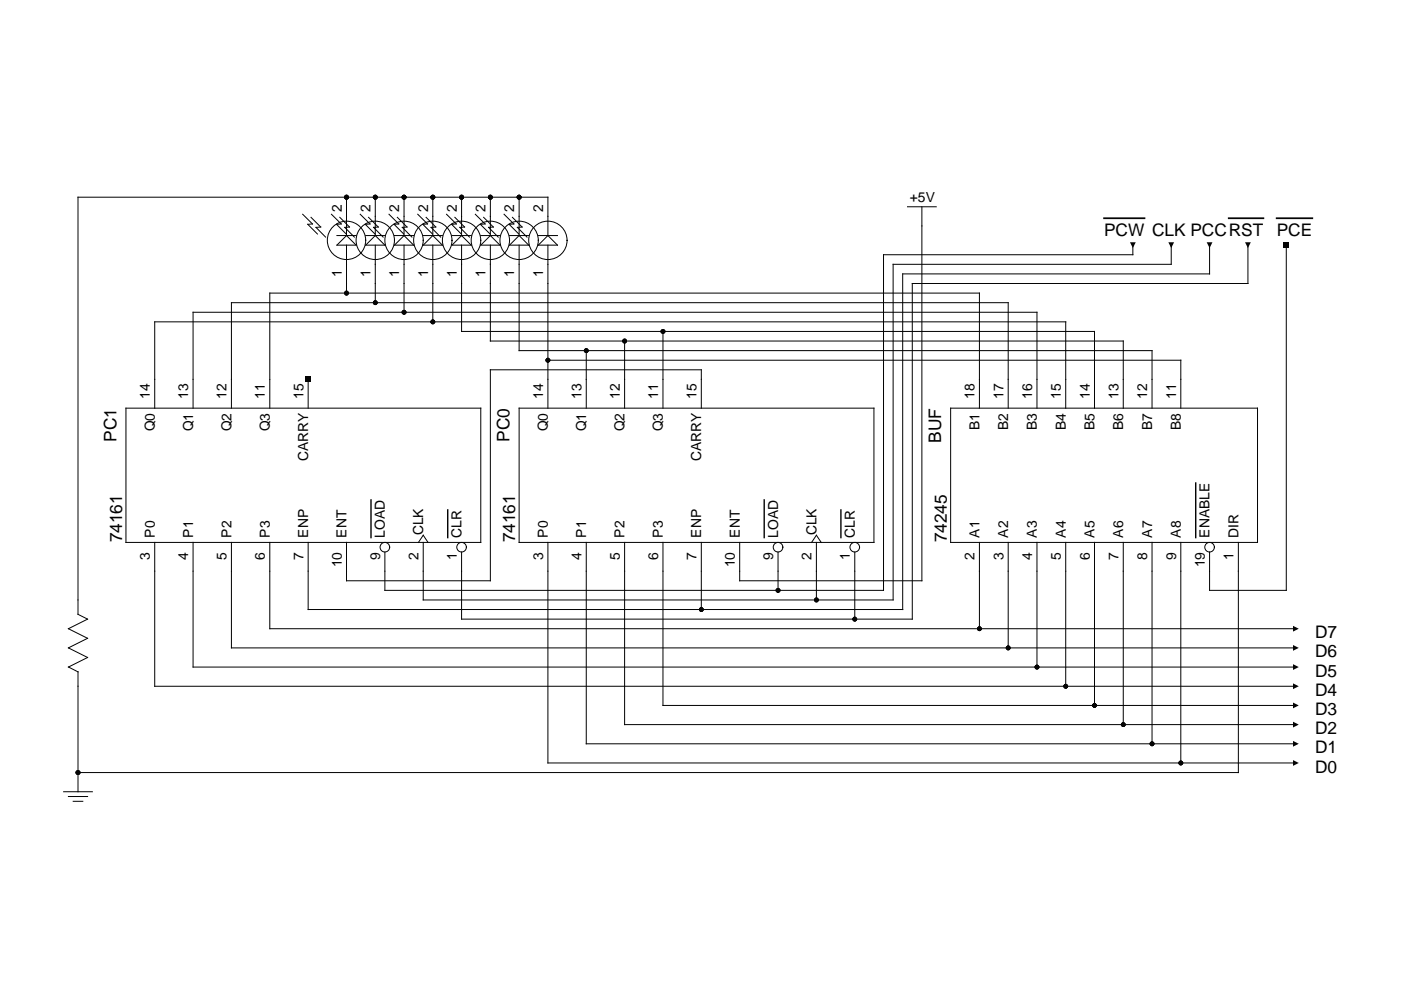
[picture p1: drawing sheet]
<svg xmlns="http://www.w3.org/2000/svg" width="297mm" height="210mm" viewBox="0 0 297 210" stroke-linecap="round" stroke-linejoin="round" font-family="sans-serif">
<g fill="none" stroke="#000" stroke-width=".21">
<path d="M64.2 45.4l2 2.1-.9 .1 2 2M65.9 46.1l2.1 2-1 .1 2 2.1M70.3 45.4l2 2.1-.9 .1 2 2M71.4 49.9h4.1M72 46.1l2.1 2-1 .1 2 2.1M73.5 41.8v8.1M73.5 52v10.1M73.5 49.9l2 2.1h-4.1zM76.4 45.4l2 2.1-.9 .1 2 2M77.5 49.9h4.1M78.1 46.1l2.1 2-1 .1 2 2.1M79.6 49.9l2 2.1h-4.1z"/>
<path d="M79.6 41.8v8.1M79.6 52v12.2M82.5 45.4l2 2.1-.9 .1 2 2M83.6 49.9h4.1M84.2 46.1l2.1 2-1 .1 2 2.1M85.7 49.9l2 2.1h-4.1zM85.7 41.8v8.1M85.7 52v14.2M88.6 45.4l2 2.1-.9 .1 2 2M89.7 49.9h4.1M90.3 46.1l2.1 2-1 .1 2 2.1M91.8 49.9l2 2.1h-4.1z"/>
<path d="M91.8 41.8v8.1M91.8 52v16.2M94.7 45.4l2 2.1-.9 .1 2 2M95.8 49.9h4.1M96.4 46.1l2.1 2-1 .1 2 2.1M97.9 41.8v8.1M97.9 52v18.3h134.2v16.2M97.9 49.9l2 2.1h-4.1zM100.8 45.4l2 2.1-1 .1 2.1 2M101.9 52l2.1-2.1 2 2.1zM101.9 49.9h4.1M102.5 46.1l2.1 2-1 .1 2 2.1"/>
<path d="M104 52v20.3h134.2v14.2M104 41.8v8.1M106.9 45.4l2 2.1-1 .1 2.1 2M108 49.9h4.1M108.6 46.1l2.1 2-1 .1 2 2.1M110.1 41.8v8.1M110.1 52v22.3h134.2v12.2M110.1 49.9l2 2.1h-4.1zM114.1 52l2.1-2.1 2 2.1zM114.1 49.9h4.1M116.2 49.9v-8.1h-99.7v88.5l2.1 1-4.1 2 4.1 2-4.1 2.1 4.1 2-4.1 2 2 1.1M116.2 52v34.5"/>
<path d="M192.4 43.8h6.1M195.5 43.8v79.3h-38.7v-8.1M240.2 52v2h-52.9v71.2h-105.7v-8.2M248.3 52v4h-58.9v71.2h-99.7v-12.2M256.5 52v6.1h-65.1v71.1h-126.1v-14.2M264.6 52v8.1h-71.2v71.2h-95.5v-14.3M272.7 52v73.2h-16.2v-8.2M116.2 76.4h134.2v10.1M124.3 74.3v12.2M132.4 72.3v14.2M140.6 70.3v16.2M26.7 86.5h75.2v28.5h-75.2z"/>
<path d="M32.8 86.5v-18.3h193.2v18.3M40.9 86.5v-20.3h179v20.3M49.1 86.5v-22.3h164.7v22.3M57.2 86.5v-24.4h150.5v24.4M65.3 80.4v6.1M110.1 86.5h75.2v28.5h-75.2zM148.7 86.5v-8.1h-44.7v44.7h-30.5v-8.1M201.6 86.5h65v28.5h-65zM32.8 115v30.5h242M40.9 115v26.4h233.9M49.1 115v22.4h225.7M57.2 115v18.3h217.6"/>
<path d="M88.7 115l1-1.5 1 1.5M116.2 115v46.8h158.6M124.3 115v42.7h150.5M132.4 115v38.6h142.4M140.6 115v34.6h134.2M148.7 115v14.2M165 117v8.2M172.1 115l1-1.5 1 1.5M173.1 115v12.2M181.2 117v14.3M207.7 115v18.3M213.8 115v22.4"/>
<path d="M219.9 115v26.4M226 115v30.5M232.1 115v34.6M238.2 115v38.6M244.3 115v42.7M250.4 115v46.8M262.6 115v48.8h-246.1M16.5 142.4v25.5M13.5 167.9h6.1M14.5 168.9h4.1M15.5 169.9h2.1"/>
<circle cx="73.5" cy="51" r="4.1"/>
<circle cx="79.6" cy="51" r="4.1"/>
<circle cx="85.7" cy="51" r="4.1"/>
<circle cx="91.8" cy="51" r="4.1"/>
<circle cx="97.9" cy="51" r="4.1"/>
<circle cx="104" cy="51" r="4.1"/>
<circle cx="110.1" cy="51" r="4.1"/>
<circle cx="116.2" cy="51" r="4.1"/>
<circle cx="81.6" cy="116" r="1.02"/>
<circle cx="97.9" cy="116" r="1.02"/>
<circle cx="165" cy="116" r="1.02"/>
<circle cx="181.2" cy="116" r="1.02"/>
<circle cx="256.5" cy="116" r="1.02"/>
</g>
<path d="M78.7 106v8M94.9 108.1v5.9M162 106v8M178.3 108.1v5.9M253.5 102.4v11.6" fill="none" stroke="#000" stroke-width=".29"/>
<g fill="#000">
<path d="M239.6 51.4h1.2l-.6 1.2zM247.7 51.4h1.2l-.6 1.2zM255.8 51.4h1.3l-.6 1.2zM264 51.4h1.2l-.6 1.2zM272.1 51.4h1.2v1.2h-1.2zM64.7 79.8h1.2v1.3h-1.2zM274.1 132.7l1.3 .6-1.3 .6zM274.1 136.8l1.3 .6-1.3 .6zM274.1 140.8l1.3 .6-1.3 .6zM274.1 144.9l1.3 .6-1.3 .6zM274.1 149l1.3 .6-1.3 .6zM274.1 153l1.3 .6-1.3 .6z"/>
<path d="M274.1 157.1l1.3 .6-1.3 .6zM274.1 161.2l1.3 .6-1.3 .6z"/>
<circle cx="73.5" cy="41.8" r=".51"/>
<circle cx="79.6" cy="41.8" r=".51"/>
<circle cx="85.7" cy="41.8" r=".51"/>
<circle cx="91.8" cy="41.8" r=".51"/>
<circle cx="97.9" cy="41.8" r=".51"/>
<circle cx="104" cy="41.8" r=".51"/>
<circle cx="110.1" cy="41.8" r=".51"/>
<circle cx="73.5" cy="62.1" r=".51"/>
<circle cx="79.6" cy="64.2" r=".51"/>
<circle cx="85.7" cy="66.2" r=".51"/>
<circle cx="91.8" cy="68.2" r=".51"/>
<circle cx="116.2" cy="76.4" r=".51"/>
<circle cx="124.3" cy="74.3" r=".51"/>
<circle cx="132.4" cy="72.3" r=".51"/>
<circle cx="140.6" cy="70.3" r=".51"/>
<circle cx="148.7" cy="129.2" r=".51"/>
<circle cx="165" cy="125.2" r=".51"/>
<circle cx="173.1" cy="127.2" r=".51"/>
<circle cx="181.2" cy="131.3" r=".51"/>
<circle cx="207.7" cy="133.3" r=".51"/>
<circle cx="213.8" cy="137.4" r=".51"/>
<circle cx="219.9" cy="141.4" r=".51"/>
<circle cx="226" cy="145.5" r=".51"/>
<circle cx="232.1" cy="149.6" r=".51"/>
<circle cx="238.2" cy="153.6" r=".51"/>
<circle cx="244.3" cy="157.7" r=".51"/>
<circle cx="16.5" cy="163.8" r=".51"/>
<circle cx="250.4" cy="161.8" r=".51"/>
</g>
<path d="M234.1 46.3h8.6M260.5 46.3h7.4M270.7 46.3h7.5" fill="none" stroke="#000" stroke-width=".37"/>
<g font-size="3.7">
<text x="234.1" y="49.9">PCW CLK PCCRST</text>
<text x="270.7" y="49.9">PCE</text>
<text x="24.7" y="93.7" transform="rotate(-90 24.7 93.7)">PC1</text>
<text x="108" y="93.7" transform="rotate(-90 108 93.7)">PC0</text>
<text x="199.5" y="93.9" transform="rotate(-90 199.5 93.9)">BUF</text>
<text x="25.9" y="115" transform="rotate(-90 25.9 115)">74161</text>
<text x="109.3" y="115" transform="rotate(-90 109.3 115)">74161</text>
<text x="200.7" y="115" transform="rotate(-90 200.7 115)">74245</text>
<text x="278.8" y="135.3">D7</text>
<text x="278.8" y="139.4">D6</text>
<text x="278.8" y="143.5">D5</text>
<text x="278.8" y="147.5">D4</text>
<text x="278.8" y="151.6">D3</text>
<text x="278.8" y="155.7">D2</text>
<text x="278.8" y="159.7">D1</text>
<text x="278.8" y="163.8">D0</text>
</g>
<g font-size="2.9">
<text x="72.4" y="44.9" transform="rotate(-90 72.4 44.9)">2</text>
<text x="78.5" y="44.9" transform="rotate(-90 78.5 44.9)">2</text>
<text x="84.6" y="44.9" transform="rotate(-90 84.6 44.9)">2</text>
<text x="90.7" y="44.9" transform="rotate(-90 90.7 44.9)">2</text>
<text x="96.8" y="44.9" transform="rotate(-90 96.8 44.9)">2</text>
<text x="102.9" y="44.9" transform="rotate(-90 102.9 44.9)">2</text>
<text x="109" y="44.9" transform="rotate(-90 109 44.9)">2</text>
<text x="115.1" y="44.9" transform="rotate(-90 115.1 44.9)">2</text>
<text x="192.9" y="42.8">+5V</text>
<text x="72.4" y="58.7" transform="rotate(-90 72.4 58.7)">1</text>
<text x="78.5" y="58.7" transform="rotate(-90 78.5 58.7)">1</text>
<text x="84.6" y="58.7" transform="rotate(-90 84.6 58.7)">1</text>
<text x="90.7" y="58.7" transform="rotate(-90 90.7 58.7)">1</text>
<text x="96.8" y="58.7" transform="rotate(-90 96.8 58.7)">1</text>
<text x="102.9" y="58.7" transform="rotate(-90 102.9 58.7)">1</text>
<text x="109" y="58.7" transform="rotate(-90 109 58.7)">1</text>
<text x="115.1" y="58.7" transform="rotate(-90 115.1 58.7)">1</text>
<text x="31.8" y="84.5" transform="rotate(-90 31.8 84.5)">14</text>
<text x="39.9" y="84.5" transform="rotate(-90 39.9 84.5)">13</text>
<text x="48.1" y="84.5" transform="rotate(-90 48.1 84.5)">12</text>
<text x="56.2" y="84.5" transform="rotate(-90 56.2 84.5)">11</text>
<text x="64.3" y="84.5" transform="rotate(-90 64.3 84.5)">15</text>
<text x="115.1" y="84.5" transform="rotate(-90 115.1 84.5)">14</text>
<text x="123.3" y="84.5" transform="rotate(-90 123.3 84.5)">13</text>
<text x="131.4" y="84.5" transform="rotate(-90 131.4 84.5)">12</text>
<text x="139.5" y="84.5" transform="rotate(-90 139.5 84.5)">11</text>
<text x="147.7" y="84.5" transform="rotate(-90 147.7 84.5)">15</text>
<text x="206.6" y="84.5" transform="rotate(-90 206.6 84.5)">18</text>
<text x="212.7" y="84.5" transform="rotate(-90 212.7 84.5)">17</text>
<text x="218.8" y="84.5" transform="rotate(-90 218.8 84.5)">16</text>
<text x="224.9" y="84.5" transform="rotate(-90 224.9 84.5)">15</text>
<text x="231" y="84.5" transform="rotate(-90 231 84.5)">14</text>
<text x="237.1" y="84.5" transform="rotate(-90 237.1 84.5)">13</text>
<text x="243.2" y="84.5" transform="rotate(-90 243.2 84.5)">12</text>
<text x="249.3" y="84.5" transform="rotate(-90 249.3 84.5)">11</text>
<text x="32.8" y="91.5" transform="rotate(-90 32.8 91.5)">Q0</text>
<text x="40.9" y="91.5" transform="rotate(-90 40.9 91.5)">Q1</text>
<text x="49.1" y="91.5" transform="rotate(-90 49.1 91.5)">Q2</text>
<text x="57.2" y="91.5" transform="rotate(-90 57.2 91.5)">Q3</text>
<text x="116.2" y="91.5" transform="rotate(-90 116.2 91.5)">Q0</text>
<text x="124.3" y="91.5" transform="rotate(-90 124.3 91.5)">Q1</text>
<text x="132.4" y="91.5" transform="rotate(-90 132.4 91.5)">Q2</text>
<text x="140.6" y="91.5" transform="rotate(-90 140.6 91.5)">Q3</text>
<text x="207.7" y="91.1" transform="rotate(-90 207.7 91.1)">B1</text>
<text x="213.8" y="91.1" transform="rotate(-90 213.8 91.1)">B2</text>
<text x="219.9" y="91.1" transform="rotate(-90 219.9 91.1)">B3</text>
<text x="226" y="91.1" transform="rotate(-90 226 91.1)">B4</text>
<text x="232.1" y="91.1" transform="rotate(-90 232.1 91.1)">B5</text>
<text x="238.2" y="91.1" transform="rotate(-90 238.2 91.1)">B6</text>
<text x="244.3" y="91.1" transform="rotate(-90 244.3 91.1)">B7</text>
<text x="250.4" y="91.1" transform="rotate(-90 250.4 91.1)">B8</text>
<text x="65.3" y="97.8" transform="rotate(-90 65.3 97.8)">CARRY</text>
<text x="148.7" y="97.8" transform="rotate(-90 148.7 97.8)">CARRY</text>
<text x="32.8" y="114" transform="rotate(-90 32.8 114)">P0</text>
<text x="40.9" y="114" transform="rotate(-90 40.9 114)">P1</text>
<text x="49.1" y="114" transform="rotate(-90 49.1 114)">P2</text>
<text x="57.2" y="114" transform="rotate(-90 57.2 114)">P3</text>
<text x="65.3" y="114" transform="rotate(-90 65.3 114)">ENP</text>
<text x="73.5" y="114" transform="rotate(-90 73.5 114)">ENT</text>
<text x="81.6" y="114" transform="rotate(-90 81.6 114)">LOAD</text>
<text x="89.7" y="113.5" transform="rotate(-90 89.7 113.5)">CLK</text>
<text x="97.9" y="114" transform="rotate(-90 97.9 114)">CLR</text>
<text x="116.2" y="114" transform="rotate(-90 116.2 114)">P0</text>
<text x="124.3" y="114" transform="rotate(-90 124.3 114)">P1</text>
<text x="132.4" y="114" transform="rotate(-90 132.4 114)">P2</text>
<text x="140.6" y="114" transform="rotate(-90 140.6 114)">P3</text>
<text x="148.7" y="114" transform="rotate(-90 148.7 114)">ENP</text>
<text x="156.8" y="114" transform="rotate(-90 156.8 114)">ENT</text>
<text x="165" y="114" transform="rotate(-90 165 114)">LOAD</text>
<text x="173.1" y="113.5" transform="rotate(-90 173.1 113.5)">CLK</text>
<text x="181.2" y="114" transform="rotate(-90 181.2 114)">CLR</text>
<text x="207.7" y="114" transform="rotate(-90 207.7 114)">A1</text>
<text x="213.8" y="114" transform="rotate(-90 213.8 114)">A2</text>
<text x="219.9" y="114" transform="rotate(-90 219.9 114)">A3</text>
<text x="226" y="114" transform="rotate(-90 226 114)">A4</text>
<text x="232.1" y="114" transform="rotate(-90 232.1 114)">A5</text>
<text x="238.2" y="114" transform="rotate(-90 238.2 114)">A6</text>
<text x="244.3" y="114" transform="rotate(-90 244.3 114)">A7</text>
<text x="250.4" y="114" transform="rotate(-90 250.4 114)">A8</text>
<text x="256.5" y="114" transform="rotate(-90 256.5 114)">ENABLE</text>
<text x="262.6" y="114" transform="rotate(-90 262.6 114)">DIR</text>
<text x="31.8" y="118.7" transform="rotate(-90 31.8 118.7)">3</text>
<text x="39.9" y="118.7" transform="rotate(-90 39.9 118.7)">4</text>
<text x="48.1" y="118.7" transform="rotate(-90 48.1 118.7)">5</text>
<text x="56.2" y="118.7" transform="rotate(-90 56.2 118.7)">6</text>
<text x="64.3" y="118.7" transform="rotate(-90 64.3 118.7)">7</text>
<text x="80.6" y="118.7" transform="rotate(-90 80.6 118.7)">9</text>
<text x="88.7" y="118.7" transform="rotate(-90 88.7 118.7)">2</text>
<text x="96.8" y="118.7" transform="rotate(-90 96.8 118.7)">1</text>
<text x="115.1" y="118.7" transform="rotate(-90 115.1 118.7)">3</text>
<text x="123.3" y="118.7" transform="rotate(-90 123.3 118.7)">4</text>
<text x="131.4" y="118.7" transform="rotate(-90 131.4 118.7)">5</text>
<text x="139.5" y="118.7" transform="rotate(-90 139.5 118.7)">6</text>
<text x="147.7" y="118.7" transform="rotate(-90 147.7 118.7)">7</text>
<text x="163.9" y="118.7" transform="rotate(-90 163.9 118.7)">9</text>
<text x="172.1" y="118.7" transform="rotate(-90 172.1 118.7)">2</text>
<text x="180.2" y="118.7" transform="rotate(-90 180.2 118.7)">1</text>
<text x="206.6" y="118.7" transform="rotate(-90 206.6 118.7)">2</text>
<text x="212.7" y="118.7" transform="rotate(-90 212.7 118.7)">3</text>
<text x="218.8" y="118.7" transform="rotate(-90 218.8 118.7)">4</text>
<text x="224.9" y="118.7" transform="rotate(-90 224.9 118.7)">5</text>
<text x="231" y="118.7" transform="rotate(-90 231 118.7)">6</text>
<text x="237.1" y="118.7" transform="rotate(-90 237.1 118.7)">7</text>
<text x="243.2" y="118.7" transform="rotate(-90 243.2 118.7)">8</text>
<text x="249.3" y="118.7" transform="rotate(-90 249.3 118.7)">9</text>
<text x="261.5" y="118.7" transform="rotate(-90 261.5 118.7)">1</text>
<text x="72.4" y="120.3" transform="rotate(-90 72.4 120.3)">10</text>
<text x="155.8" y="120.3" transform="rotate(-90 155.8 120.3)">10</text>
<text x="255.4" y="120.3" transform="rotate(-90 255.4 120.3)">19</text>
</g>
</svg>
